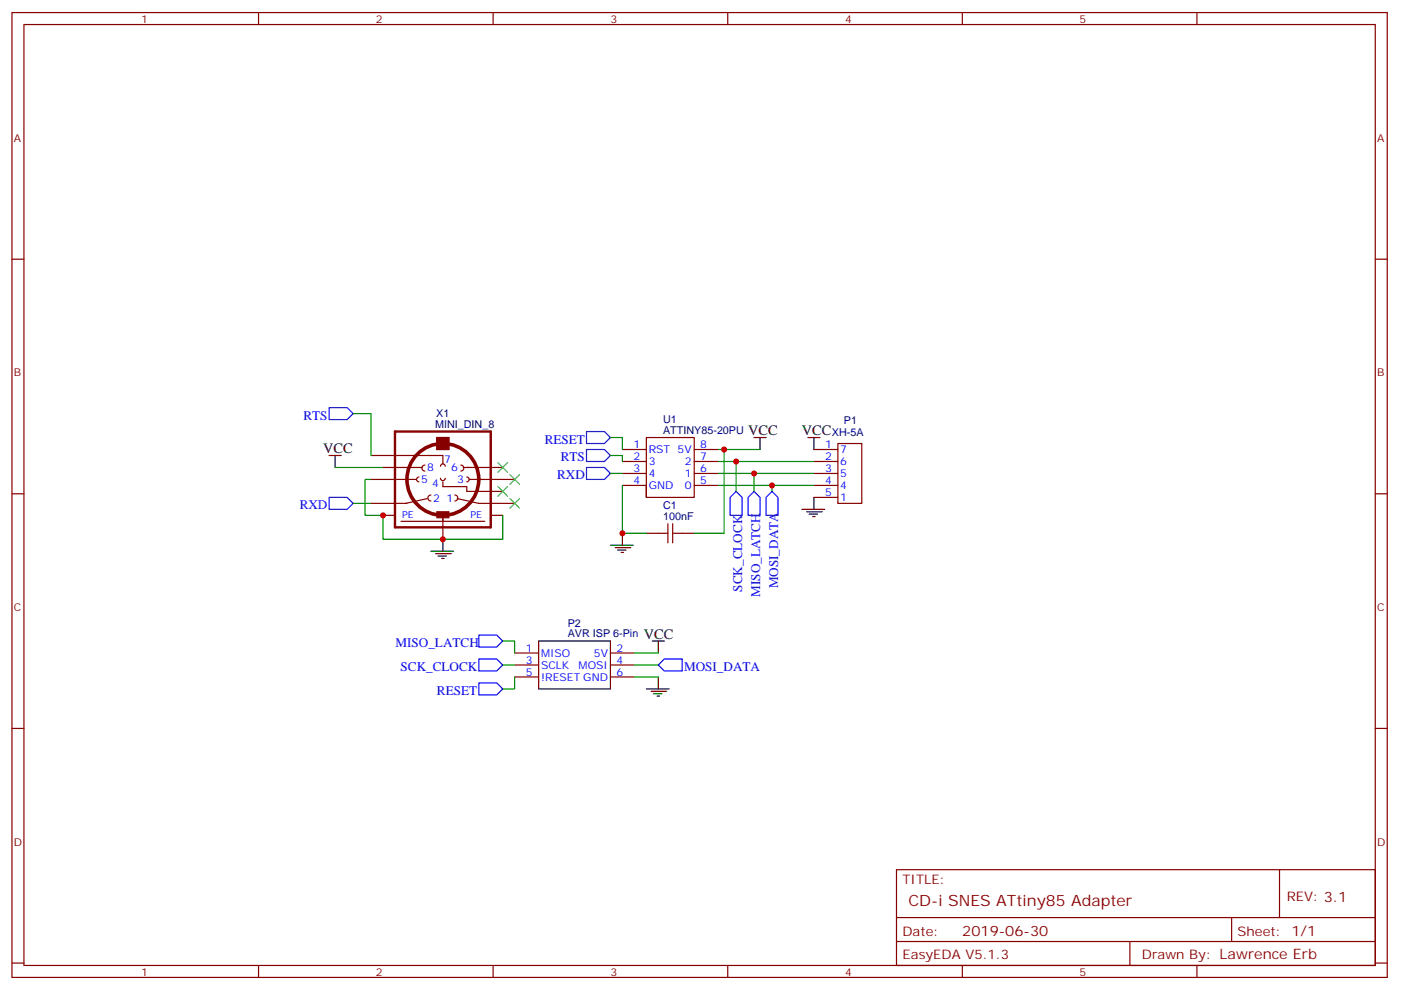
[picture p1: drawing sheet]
<svg xmlns="http://www.w3.org/2000/svg" width="413mm" height="292mm" viewBox="0 0 413 292" stroke-linecap="round" stroke-linejoin="round" font-family="sans-serif">
<g fill="none" stroke="#870000" stroke-width=".35">
<path d="M3.5 3.7h405.4v284.3h-405.4zM7.1 7.2h398.2v277.3h-398.2zM76.2 3.7v3.5M145.3 3.7v3.5M214.5 3.7v3.5M283.6 3.7v3.5M352.8 3.7v3.5M3.5 76.4h3.6M405.3 76.4h3.6M109.4 134.2h21.1v2.5M112.9 137.8h11.6M125.2 137.1a.88 .88 0 0 0-.8 .8 .88 .88 0 0 0 .8 .9"/>
<path d="M128.8 128.9h3.5v3.6h-3.5zM129.8 137.4a.71 .71 0 0 1 .7-.7 .71 .71 0 0 1 .7 .7M135.8 137.1a.88 .88 0 0 1 .9 .8 .88 .88 0 0 1-.9 .9M136.5 137.8h11.7M183.4 132.5h7.1M183.4 136h7.1M183.4 139.5h7.1M204.6 132.5h7.1M204.6 136h7.1M204.6 139.5h7.1M239.9 132.5h7M239.9 136h7"/>
<path d="M239.9 139.5h7M246.9 130.7h7.1v17.6h-7.1zM3.5 145.5h3.6M109.4 141.3h13.4M109.4 148.3h10.5M112.9 151.9h3.5M118.2 153.6h24.7M123.5 140.6a.71 .71 0 0 0-.7 .7 .71 .71 0 0 0 .7 .7M125.9 146.9l-6.3 1.4M127 145.9a.88 .88 0 0 0-.9 .9 .88 .88 0 0 0 .9 .8M129.8 140.9a.71 .71 0 0 0 .7 .7 .71 .71 0 0 0 .7-.7M130.5 142v1.4h7.1v1.4h10.6"/>
<path d="M130.5 151.9v7M134.1 145.9a.88 .88 0 0 1 .8 .9 .88 .88 0 0 1-.8 .8M134.8 146.9l6.3 1.4h10.6M137.6 140.6a.71 .71 0 0 1 .7 .7 .71 .71 0 0 1-.7 .7M138.3 141.3h13.4M144.6 151.9h3.6M183.4 143.1h7.1v3.5h14.1v-17.7h-14.1v17.7M190.5 157.2h6.3M196.8 154.3v5.7M198.3 157.2h6.3M198.3 154.3v5.7M204.6 143.1h7.1"/>
<path d="M239.9 143.1h7M239.9 146.6h7M405.3 145.5h3.6M151.7 192.4h7M151.7 196h7M151.7 199.5h7M179.9 192.4h7.1M179.9 196h7.1M179.9 199.5h7.1M3.5 214.7h3.6M405.3 214.7h3.6M264.2 256.3h141.1v28.2h-141.1z"/>
<path d="M377.1 256.3v14.1M264.2 270.4h141.1M264.2 277.5h141.1M333 277.5v7M363 270.4v7.1M3.5 283.8h3.6M76.2 284.5v3.5M145.3 284.5v3.5M214.5 284.5v3.5M283.6 284.5v3.5M352.8 284.5v3.5M405.3 283.8h3.6"/>
</g>
<g fill="#870000" stroke="#870000" stroke-width=".35">
<path d="M128.8 128.9h3.5v3.6h-3.5z"/>
<path d="M128.8 150.8h3.5v1.8h-3.5z"/>
</g>
<path d="M116.4 127.2h28.2v28.2h-28.2z" fill="none" stroke="#870000" stroke-width=".71"/>
<circle cx="130.5" cy="141.3" r="10.6" fill="none" stroke="#870000" stroke-width="1.1"/>
<g fill="none" stroke="#000" stroke-width=".35">
<path d="M97 134.2h3.5M98.8 134.2v3.6M222.2 128.9h3.6M224 128.9v3.6M238.1 128.9h3.6M239.9 128.9v3.6M130.5 158.9v3.6M183.4 157.2v3.5M236.4 150.1h6.7M237.8 150.8h4.6M238.5 151.5h2.4M239.5 152.2h.7"/>
<path d="M239.9 146.6v3.5M127 162.5h6.7M128.4 163.2h4.6M129.1 163.9h2.5M130.2 164.6h.7M179.9 160.7h6.7M181.3 161.4h4.6M182 162.1h2.5M183.1 162.8h.7M158.7 188.9h21.2v14.1h-21.2zM192.3 188.9h3.5M194 188.9v3.5"/>
<path d="M194 199.5v3.5M190.5 203h6.7M191.9 203.7h4.6M192.6 204.4h2.5M193.7 205.1h.7"/>
</g>
<path d="M97 120.1h5.3l1.8 1.8-1.8 1.7h-5.3zM172.9 137.8h5.3l1.7 1.7-1.7 1.8h-5.3zM172.9 132.5h5.3l1.7 1.7-1.7 1.8h-5.3zM172.9 127.2h5.3l1.7 1.7-1.7 1.8h-5.3zM97 146.6h5.3l1.8 1.7-1.8 1.8h-5.3zM217 144.8l1.7 1.8v5.3h-3.5v-5.3zM222.2 144.8l1.8 1.8v5.3h-3.5v-5.3zM227.5 144.8l1.8 1.8v5.3h-3.5v-5.3zM141.1 187.1h5.3l1.8 1.8-1.8 1.8h-5.3zM141.1 194.2h5.3l1.8 1.8-1.8 1.7h-5.3zM195.8 194.2h5.3v3.5h-5.3l-1.8-1.7zM141.1 201.3h5.3l1.8 1.7-1.8 1.8h-5.3z" fill="none" stroke="#00f" stroke-width=".35"/>
<g fill="none" stroke="#008700" stroke-width=".35">
<path d="M98.8 137.8h14.1M104.1 121.9h5.3v12.3M179.9 128.9h3.5v3.6M179.9 134.2h3.5v1.8M179.9 139.5h3.5M211.7 132.5h12.3M211.7 136h28.2M211.7 139.5h28.2M213.4 132.5v24.7h-8.8M217 136v8.8M222.2 139.5v5.3M104.1 148.3h5.3"/>
<path d="M109.4 141.3h-1.8v10.6h5.3v7h35.3v-7M183.4 143.1v14.1h7.1M211.7 143.1h28.2M227.5 143.1v1.7M148.2 188.9h3.5v3.5M148.2 196h3.5M151.7 199.5v3.5h-3.5M187 192.4h7M187 199.5h7M187 196h7"/>
</g>
<g fill="#c00">
<circle cx="227.5" cy="143.1" r=".88"/>
<circle cx="217" cy="136" r=".88"/>
<circle cx="112.9" cy="151.9" r=".88"/>
<circle cx="130.5" cy="158.9" r=".88"/>
<circle cx="213.4" cy="132.5" r=".88"/>
<circle cx="183.4" cy="157.2" r=".88"/>
<circle cx="222.3" cy="139.5" r=".88"/>
</g>
<path d="M146.8 136.3l2.8 2.9M149.6 136.3l-2.8 2.9M150.3 139.9l2.8 2.8M153.1 139.9l-2.8 2.8M146.8 143.4l2.8 2.8M149.6 143.4l-2.8 2.8M150.3 146.9l2.8 2.9M153.1 146.9l-2.8 2.9" fill="none" stroke="#3c3" stroke-width=".35"/>
<text font-size="4.6" fill="#800" x="267.8" y="266.9">CD-i SNES ATtiny85 Adapter</text>
<g font-size="4.2">
<text x="220.5" y="128.2">VCC</text>
<text x="236.4" y="128.2">VCC</text>
<text x="95.2" y="133.5">VCC</text>
<text x="189.8" y="188.2">VCC</text>
</g>
<text font-size="4.2" fill="#800" x="283.6" y="275.7">2019-06-30</text>
<g font-size="3.9" fill="#00f">
<text x="89.4" y="123.6">RTS</text>
<text x="160.5" y="130.7">RESET</text>
<text x="165.3" y="136">RTS</text>
<text x="164.2" y="141.3">RXD</text>
<text x="88.3" y="150.1">RXD</text>
<text x="229.3" y="173.4" transform="rotate(-90 229.3 173.4)">MOSI_DATA</text>
<text x="218.7" y="174.4" transform="rotate(-90 218.7 174.4)">SCK_CLOCK</text>
<text x="224" y="175.8" transform="rotate(-90 224 175.8)">MISO_LATCH</text>
<text x="116.6" y="190.7">MISO_LATCH</text>
<text x="118.1" y="197.7">SCK_CLOCK</text>
<text x="201.6" y="197.7">MOSI_DATA</text>
<text x="128.8" y="204.8">RESET</text>
</g>
<g font-size="3.9" fill="#800">
<text x="266" y="260.5">TITLE:</text>
<text x="379.2" y="265.5">REV: 3.1</text>
<text x="266" y="275.7">Date:</text>
<text x="364.8" y="275.7">Sheet: 1/1</text>
<text x="266" y="282.8">EasyEDA V5.1.3</text>
<text x="336.5" y="282.8">Drawn By: Lawrence Erb</text>
</g>
<g font-size="3.2" fill="#800">
<text x="41.6" y="6.7">1</text>
<text x="110.8" y="6.7">2</text>
<text x="179.9" y="6.7">3</text>
<text x="249.1" y="6.7">4</text>
<text x="318.2" y="6.7">5</text>
<text x="4.1" y="41.8">A</text>
<text x="405.9" y="41.8">A</text>
<text x="4.1" y="110.9">B</text>
<text x="405.9" y="110.9">B</text>
<text x="4.1" y="180.1">C</text>
<text x="405.9" y="180.1">C</text>
<text x="4.1" y="249.2">D</text>
<text x="405.9" y="249.2">D</text>
<text x="41.6" y="287.5">1</text>
<text x="110.8" y="287.5">2</text>
<text x="179.9" y="287.5">3</text>
<text x="249.1" y="287.5">4</text>
<text x="318.2" y="287.5">5</text>
</g>
<g font-size="3.2" fill="#000080">
<text x="128.6" y="122.9">X1</text>
<text x="195.4" y="124.7">U1</text>
<text x="248.7" y="124.9">P1</text>
<text x="128.2" y="126.1">MINI_DIN_8</text>
<text x="195.4" y="127.9">ATTINY85-20PU</text>
<text x="245.2" y="128.5">XH-5A</text>
<text x="195.4" y="153.3">100nF</text>
<text x="195.4" y="150.1">C1</text>
<text x="167.3" y="184.7">P2</text>
<text x="167.3" y="187.9">AVR ISP 6-Pin</text>
</g>
<g font-size="3.2" fill="#00f">
<text x="130.9" y="136.3">7</text>
<text x="186.7" y="132.1">1</text>
<text x="186.7" y="135.6">2</text>
<text x="191.2" y="133.5">RST 5V</text>
<text x="191.2" y="137.1">3</text>
<text x="201.9" y="137.1">2</text>
<text x="206.4" y="132.1">8</text>
<text x="206.4" y="135.6">7</text>
<text x="243.2" y="132.1">1</text>
<text x="243.2" y="135.6">2</text>
<text x="247.6" y="133.5">7</text>
<text x="247.6" y="137.1">6</text>
<text x="124.2" y="142.3">5</text>
<text x="125.9" y="138.8">8</text>
<text x="127.4" y="143.4">4</text>
<text x="133" y="138.8">6</text>
<text x="134.8" y="142.3">3</text>
<text x="186.7" y="139.2">3</text>
<text x="186.7" y="142.7">4</text>
<text x="191.2" y="140.6">4</text>
<text x="201.9" y="140.6">1</text>
<text x="206.4" y="139.2">6</text>
<text x="206.4" y="142.7">5</text>
<text x="243.2" y="139.2">3</text>
<text x="243.2" y="142.7">4</text>
<text x="247.6" y="140.6">5</text>
<text x="127.7" y="148">2</text>
<text x="131.6" y="148">1</text>
<text x="191.2" y="144.1">GND</text>
<text x="201.9" y="144.1">0</text>
<text x="243.2" y="146.2">5</text>
<text x="247.6" y="144.1">4</text>
<text x="247.6" y="147.6">1</text>
<text x="155" y="192.1">1</text>
<text x="155" y="195.6">3</text>
<text x="159.5" y="193.5">MISO</text>
<text x="159.5" y="197">SCLK</text>
<text x="170.5" y="197">MOSI</text>
<text x="175" y="193.5">5V</text>
<text x="181.7" y="192.1">2</text>
<text x="181.7" y="195.6">4</text>
<text x="155" y="199.1">5</text>
<text x="159.5" y="200.6">!RESET GND</text>
<text x="181.7" y="199.1">6</text>
</g>
<g font-size="2.8" fill="#00f">
<text x="118.5" y="152.6">PE</text>
<text x="138.6" y="152.6">PE</text>
</g>
</svg>
